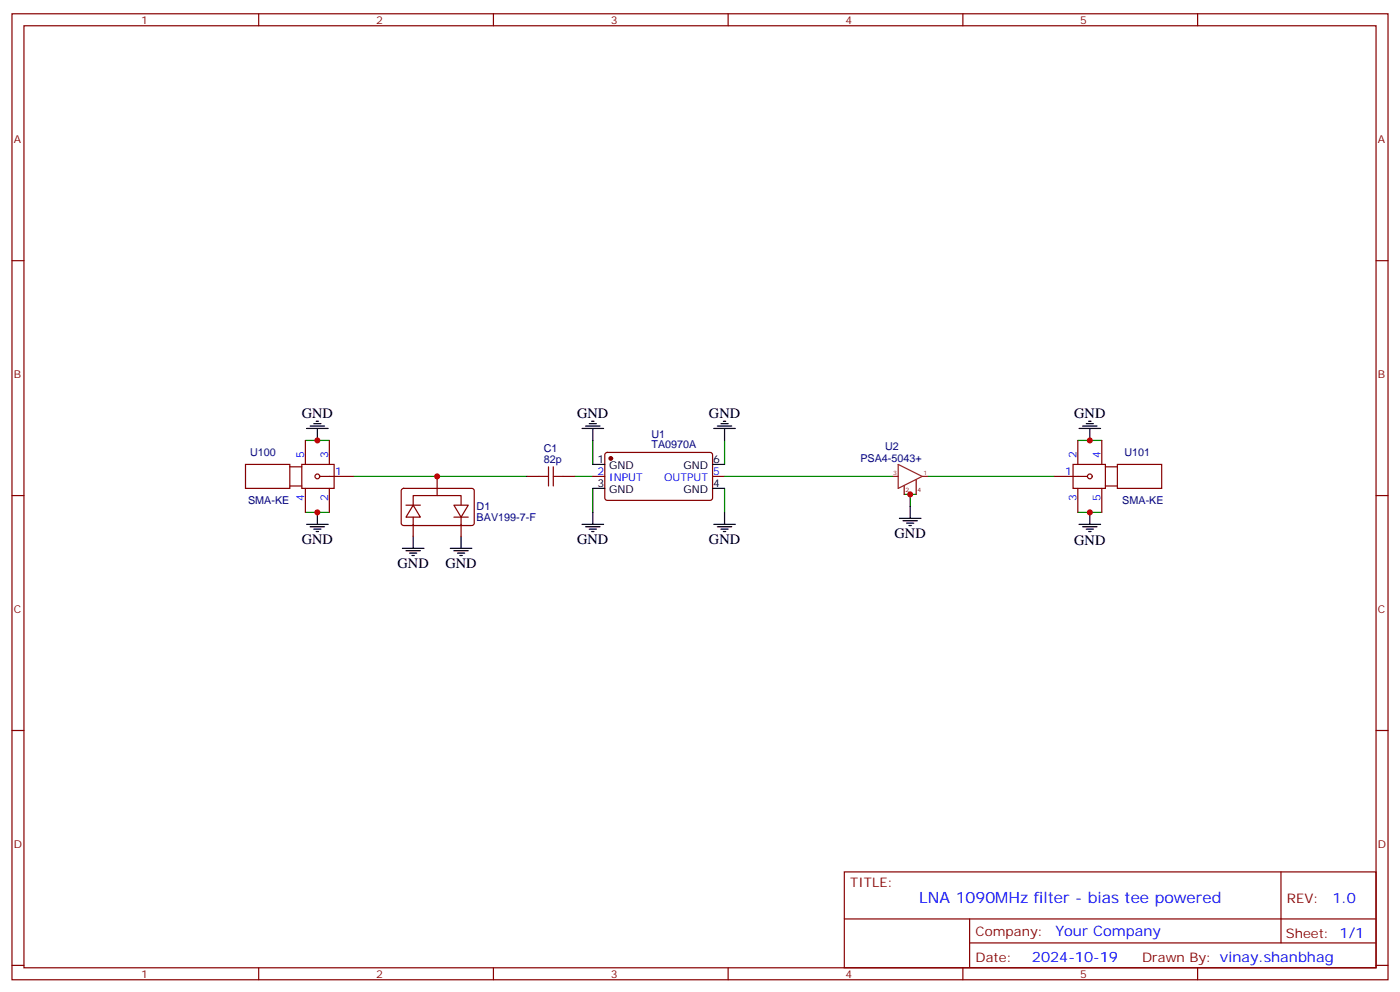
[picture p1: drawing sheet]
<svg xmlns="http://www.w3.org/2000/svg" width="412mm" height="292mm" viewBox="0 0 412 292" stroke-linecap="round" stroke-linejoin="round" font-family="sans-serif">
<g fill="none" stroke="#870000" stroke-width=".35">
<path d="M3.5 4.1h405.4v284.3h-405.4zM7.1 7.6h398.2v277.3h-398.2zM76.2 4.1v3.5M145.3 4.1v3.5M214.5 4.1v3.5M283.6 4.1v3.5M352.8 4.1v3.5M3.5 76.7h3.6M405.3 76.7h3.6M72.3 136.7h13.1v7.1h-13.1zM85.4 137.4h3.5M88.9 136.7h9.5v7.1h-9.5z"/>
<path d="M90 129.6v7.1M97 129.6v7.1M178.4 133.4l.5-.2h30.6l.4 .7-.1 13-.6 .4-30.6-.1-.4-.6v-12.7zM316.1 136.7h9.5v7.1h-9.5zM317.5 129.6v7.1M324.6 129.6v7.1M325.6 137.4h3.5M329.1 136.7h13.1v7.1h-13.1zM3.5 145.9h3.6M85.4 143.1h3.5M90 143.8v7M94.2 140.2h9.9"/>
<path d="M97 143.8v7M118.4 144l.5-.2h20.4l.4 .7-.1 9.8-.6 .4-20.4-.1-.4-.6v-9.5zM119.6 148.7h4.2M121.7 148.7l2.1 3.5h-4.2zM121.7 148.7v-2.8h14.1v2.8M121.7 152.2v5.7M128.8 140.2v5.7M133.7 148.7h4.2l-2.1 3.5zM133.7 152.2h4.2M135.8 152.2v5.7M155.2 140.2h3.5M165.8 140.2h3.5"/>
<path d="M174.6 140.2h3.6M209.9 140.2h3.5M266.3 143.1v2.4M269.9 141.3v4.2M310.4 140.2h9.9M317.5 143.8v7M324.6 143.8v7M325.6 143.1h3.5M405.3 145.9h3.6M3.5 215h3.6M405.3 215h3.6M248.7 256.6h156.6v28.3h-156.6z"/>
<path d="M377.3 256.7v20.8M248.7 270.5h156.5M285.6 277.5h119.6M285.6 270.5v14.1M3.5 284.2h3.6M76.2 284.9v3.5M145.3 284.9v3.5M214.5 284.9v3.5M283.6 284.9v3.5M352.8 284.9v3.5M405.3 284.2h3.6"/>
<circle cx="93.5" cy="140.2" r=".71"/>
<circle cx="321" cy="140.2" r=".71"/>
</g>
<g fill="none" stroke="#000" stroke-width=".35">
<path d="M90.3 126.1h6.4M91.4 125.4h4.2M92.4 124.7h2.1M93.1 124h.7M93.5 126.1v3.5M171.4 126.1h6.4M172.5 125.4h4.2M173.6 124.7h2.1M174.3 124h.7M174.6 126.1v3.5M174.6 136.7h3.6M209.9 136.7h3.5"/>
<path d="M210.3 126.1h6.3M211.3 125.4h4.2M212.4 124.7h2.1M213.1 124h.7M213.4 126.1v3.5M317.9 126.1h6.3M318.9 125.4h4.2M320 124.7h2.1M320.7 124h.7M321 126.1v3.5M90.3 154.3h6.4M91.4 155h4.2"/>
<path d="M92.4 155.8h2.1M93.1 156.5h.7M93.5 150.8v3.5M121.7 157.9v3.5M135.8 157.9v3.5M171.4 154.3h6.4M172.5 155h4.2M173.6 155.8h2.1M174.3 156.5h.7M174.6 150.8v3.5M174.6 143.8h3.6M209.9 143.8h3.5"/>
<path d="M210.3 154.3h6.3M211.3 155h4.2M212.4 155.8h2.1M213.1 156.5h.7M213.4 150.8v3.5M264.9 152.6h6.4M266 153.3h4.2M267.1 154h2.1M267.8 154.7h.7M268.1 149v3.6M317.9 154.3h6.3M318.9 155h4.2"/>
<path d="M320 155.8h2.1M320.7 156.5h.7M321 150.8v3.5M118.5 161.4h6.4M119.6 162.1h4.2M120.6 162.8h2.2M121.4 163.5h.7M132.6 161.4h6.4M133.7 162.1h4.2M134.8 162.8h2.1M135.5 163.5h.7"/>
</g>
<g fill="none" stroke="#008700" stroke-width=".35">
<path d="M90 129.6h7M174.6 129.6v7.1M213.4 129.6v7.1M317.5 129.6h7.1M90 150.8h7M104.1 140.2h51.1M169.3 140.2h5.3M174.6 143.8v7M213.4 140.2h49.4M213.4 143.8v7M266.3 145.5h3.6M268.1 145.5v3.5"/>
<path d="M273.4 140.2h37M317.5 150.8h7.1"/>
</g>
<path d="M161.6 137.4v5.7M163 137.4v5.7M158.7 140.2h2.9M163 140.2h2.8" fill="none" stroke="#a10000" stroke-width=".35"/>
<path d="M264.6 136.7l7 3.5-7 3.6zM262.8 140.2h1.8M271.6 140.2h1.8" fill="none" stroke="#8c2424" stroke-width=".35"/>
<circle cx="179.9" cy="134.9" r=".53" fill="#870000" stroke="#870000" stroke-width=".35"/>
<g fill="#c00">
<circle cx="128.8" cy="140.2" r=".88"/>
<circle cx="93.5" cy="150.8" r=".88"/>
<circle cx="93.5" cy="129.6" r=".88"/>
<circle cx="321" cy="129.6" r=".88"/>
<circle cx="321" cy="150.8" r=".88"/>
<circle cx="268.1" cy="145.5" r=".88"/>
</g>
<text font-size="4.6" fill="#00f" x="270.8" y="265.7">LNA 1090MHz filter - bias tee powered</text>
<g font-size="4.2">
<text x="88.9" y="123.1">GND</text>
<text x="170" y="123.1">GND</text>
<text x="208.8" y="123.1">GND</text>
<text x="316.4" y="123.1">GND</text>
<text x="88.9" y="160">GND</text>
<text x="170" y="160">GND</text>
<text x="208.8" y="160">GND</text>
<text x="263.5" y="158.2">GND</text>
<text x="316.4" y="160.3">GND</text>
<text x="117.1" y="167.3">GND</text>
<text x="131.2" y="167.3">GND</text>
</g>
<g font-size="4.2" fill="#00f">
<text x="392.5" y="265.9">1.0</text>
<text x="310.9" y="275.5">Your Company</text>
<text x="304" y="283.3">2024-10-19</text>
</g>
<g font-size="3.9" fill="#800">
<text x="250.5" y="261.2">TITLE:</text>
<text x="379.1" y="265.9">REV:</text>
<text x="287.4" y="275.4">Company:</text>
<text x="378.7" y="276">Sheet: 1/1</text>
<text x="287.4" y="283.1">Date:</text>
<text x="336.4" y="283.2">Drawn By: vinay.shanbhag</text>
</g>
<g font-size="3.2" fill="#800">
<text x="41.6" y="7.1">1</text>
<text x="110.8" y="7.1">2</text>
<text x="179.9" y="7.1">3</text>
<text x="249.1" y="7.1">4</text>
<text x="318.2" y="7.1">5</text>
<text x="4.1" y="42.2">A</text>
<text x="405.9" y="42.2">A</text>
<text x="4.1" y="111.3">B</text>
<text x="405.9" y="111.3">B</text>
<text x="4.1" y="180.4">C</text>
<text x="405.9" y="180.4">C</text>
<text x="4.1" y="249.6">D</text>
<text x="405.9" y="249.6">D</text>
<text x="41.6" y="287.9">1</text>
<text x="110.8" y="287.9">2</text>
<text x="179.9" y="287.9">3</text>
<text x="249.1" y="287.9">4</text>
<text x="318.2" y="287.9">5</text>
</g>
<g font-size="3.2" fill="#000080">
<text x="191.9" y="132">TA0970A</text>
<text x="191.9" y="128.8">U1</text>
<text x="73.7" y="134.3">U100</text>
<text x="160.2" y="136.3">82p</text>
<text x="160.2" y="133.1">C1</text>
<text x="253.4" y="136">PSA4-5043+</text>
<text x="260.7" y="132.5">U2</text>
<text x="331.2" y="134.3">U101</text>
<text x="73.1" y="148.5">SMA-KE</text>
<text x="330.6" y="148.5">SMA-KE</text>
<text x="140.4" y="153.5">BAV199-7-F</text>
<text x="140.4" y="150.2">D1</text>
</g>
<g font-size="3.2" fill="#00f">
<text x="89.6" y="134.9" transform="rotate(-90 89.6 134.9)">5</text>
<text x="96.7" y="134.9" transform="rotate(-90 96.7 134.9)">3</text>
<text x="317.1" y="134.9" transform="rotate(-90 317.1 134.9)">2</text>
<text x="324.2" y="134.9" transform="rotate(-90 324.2 134.9)">4</text>
<text x="98.8" y="139.9">1</text>
<text x="176" y="139.9">2</text>
<text x="179.5" y="141.6">INPUT</text>
<text x="195.6" y="141.6">OUTPUT</text>
<text x="210.1" y="139.9">5</text>
<text x="313.7" y="139.9">1</text>
<text x="89.6" y="147.5" transform="rotate(-90 89.6 147.5)">4</text>
<text x="96.7" y="147.5" transform="rotate(-90 96.7 147.5)">2</text>
<text x="317.1" y="147.5" transform="rotate(-90 317.1 147.5)">3</text>
<text x="324.2" y="147.5" transform="rotate(-90 324.2 147.5)">5</text>
</g>
<g font-size="3.2">
<text x="176" y="136.3">1</text>
<text x="210.1" y="136.3">6</text>
<text x="176" y="143.4">3</text>
<text x="179.5" y="138.1">GND</text>
<text x="201.3" y="138.1">GND</text>
<text x="210.1" y="143.4">4</text>
<text x="179.5" y="145.2">GND</text>
<text x="201.3" y="145.2">GND</text>
</g>
<g font-size="1.8" fill="#8d2323">
<text x="263.1" y="139.9">3</text>
<text x="272" y="139.9">1</text>
</g>
<g font-size="1.8" fill="#600">
<text x="266.7" y="144.8">2</text>
<text x="270.2" y="144.8">4</text>
</g>
</svg>
